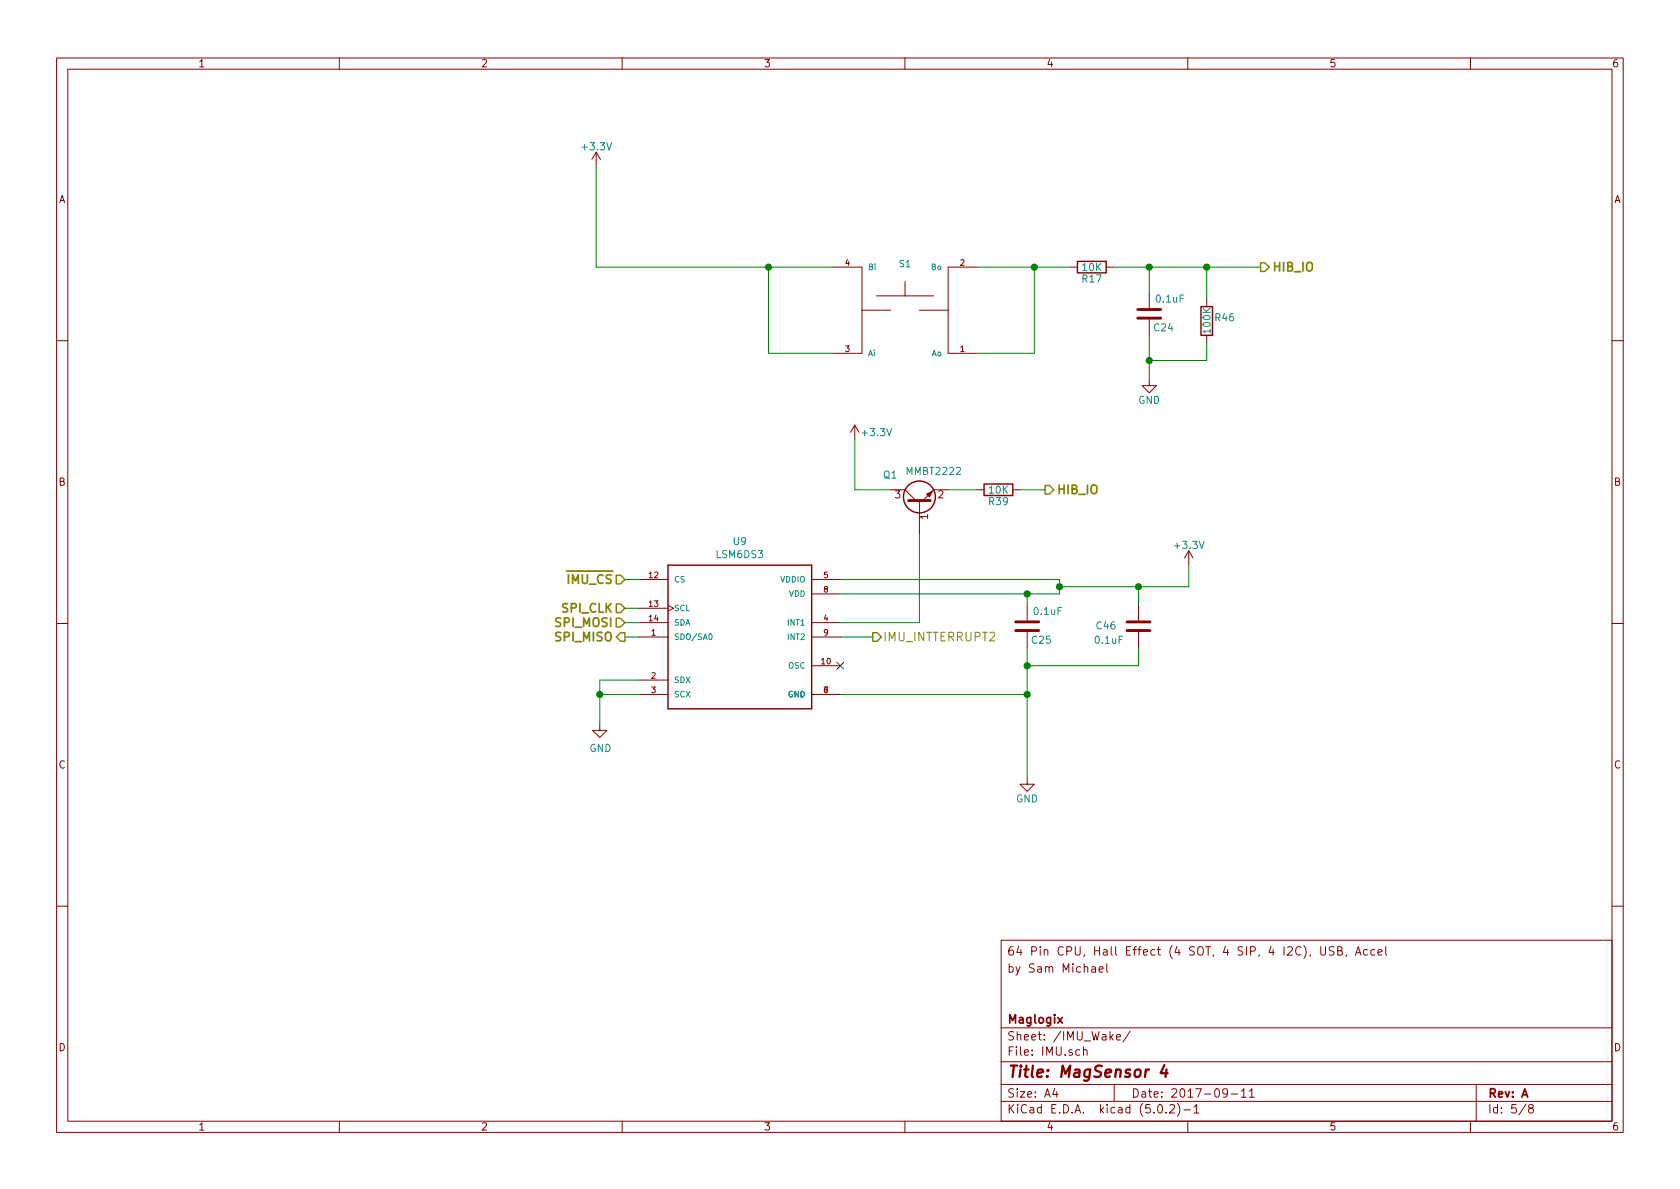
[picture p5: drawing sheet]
<svg xmlns="http://www.w3.org/2000/svg" width="297mm" height="210mm" viewBox="0 0 297 210" stroke-linecap="round" stroke-linejoin="round" font-family="sans-serif">
<g fill="none" stroke="#840000" stroke-width=".18">
<path d="M10 10.3h277v189.9h-277zM12 12.2h273v186.1h-273zM60 10.3v1.9M110 10.3v1.9M160 10.3v1.9M210 10.3v1.9M260 10.3v1.9M105.4 26.9l-.8 1.3M105.4 26.9v2.6M105.4 26.9l.8 1.3M147.3 47.2h5.1v15.3h-5.1M152.4 54.9h5.1"/>
<path d="M154.9 52.3h10.2M160 49.8v2.5M162.6 54.9h5M172.7 47.2h-5.1v15.3h5.1M189.2 47.2h1.3M195.6 47.2h1.2M203.2 51.7v2.8M203.2 56.5v2.8M213.4 53v1.2M213.4 59.3v1.3M10 60.2h2M151.1 75.2l-.7 1.2"/>
<path d="M151.1 75.2v2.5M151.1 75.2l.8 1.2M203.2 66.9v1.3h1.3l-1.3 1.3-1.3-1.3h1.3M285 60.2h2M157.5 86.6h2.5l1.9 1.9M162.6 88.5v5.7M167.6 86.6h-2.5l-1.9 1.9M172.7 86.6h1.3M179.1 86.6h1.2M210.2 97.4l-.8 1.3M210.2 97.4v2.5M210.2 97.4l.7 1.3"/>
<path d="M10 110.3h2M113 112.6h5.1M113 102.5h5.1M113 107.6h5.1M113 110.1h5.1M118.1 107.1l1 .5-1 .5M143.5 112.6h5.1M143.5 117.7h5.1M143.5 102.5h5.1M143.5 110.1h5.1M143.5 105h5.1M181.6 106.9v2.8"/>
<path d="M181.6 111.8v2.7M201.3 106.9v2.8M201.3 111.8v2.7M285 110.3h2M106 127.9v1.3h1.3l-1.3 1.2-1.2-1.2h1.2M113 120.3h5.1M113 122.8h5.1M143.5 122.8h5.1M181.6 137.4v1.3h1.3l-1.3 1.2-1.3-1.2h1.3M10 160.2h2M177 166.3h108v32h-108zM193.1 171h.5l.1 .9"/>
<path d="M193.7 171.3l-.5 .1a.29 .29 0 0 0-.2 .2 .29 .29 0 0 0 .2 .3h.5M194.3 171.4l.7-.1v-.3l-.4-.1-.3 .2 .1 .8h.6M195.7 170.4v1.3l.2 .2M233.5 167.4v1.2l.3 .3h.3l.3-.3v-1.2M235.9 167.5l-.6-.1-.2 .2v.4l.6 .3 .2 .3-.3 .3-.6-.1M236.5 168.1l.7-.1 .1-.3-.1-.2-.7-.1v1.5h.6l.3-.3a.41 .41 0 0 0-.4-.5M238.1 168.8l-.2 .3M239.6 168.9l.6-1.5 .4 1.5M239.8 168.5h.7M241.8 168l-.4-.1-.3 .3v.6l.3 .1 .4-.1M243.1 168l-.5-.1-.2 .3v.6l.2 .1 .5-.1M243.6 168.4l.8-.1-.1-.3-.4-.1-.3 .2 .1 .7h.6"/>
<path d="M245 167.4v1.3l.2 .2M285 160.2h2M60 198.3v1.9M110 198.3v1.9M160 198.3v1.9M177 194.8h108M177 191.8h108M177 187.8h108M177 181.8h108M186.5 192.5l-.4 1h1M186.8 193v1M190.9 185.7l-.4-.1-.3 .3 .1 .6 .2 .1 .4-.1"/>
<path d="M191.6 185.7a.37 .37 0 0 1 .6 .1v.8M191.6 185.1v1.5M197 191.8v3M197.4 183.4l.7-.1-.1-.3-.4-.1-.2 .2 .1 .7h.5M199.8 182.3l-1.2 2M204.8 195.5l.4-.2a.94 .94 0 0 1 0 1.5 .79 .79 0 0 1-.4-1.3zM206.2 196.7v.1M206.8 195.5l.2-.2h.4l.2 .2 .1 .3-.1 .2-.8 .8h.9M208.2 195.1a1.71 1.71 0 0 1 0 2.3M209.3 196.3h1.2M210 198.3v1.9M211.1 195.8l.4-.5v1.5"/>
<path d="M211.1 196.8h.9M217 193.2l-.1 .2a.48 .48 0 0 1-.6-.1v-.6a.48 .48 0 0 1 .6-.1l.1 .1a1.19 1.19 0 0 1-.2 1.2l-.5 .1M217.7 193.5h1.1M219.5 193l.4-.5v1.5M219.5 194h.8M220.9 193l.4-.5v1.5M220.9 194h.9M260 198.3v1.9M261 191.8v6.5M269.8 195.2l-1.2 2M270.6 196l-.3-.2v-.2l.3-.3h.2l.3 .3-.1 .2-.6 .2a.48 .48 0 0 0-.1 .7l.3 .1 .4-.1a.48 .48 0 0 0-.2-.7"/>
</g>
<path d="M205.9 188.3l-.7 1.5h1.3M206.2 189.1l-.1 1.3" fill="none" stroke="#840000" stroke-width=".41"/>
<path d="M187 179.9l.8 1M187.8 179.9l-.8 1" fill="none" stroke="#840000" stroke-width=".3"/>
<path d="M222.9 46.5h.7l.8 .7-.8 .8h-.7zM184.8 85.8h.7l.8 .8-.8 .8h-.7zM109 106.8h.7l.8 .8-.8 .7h-.7zM109 109.3h.7l.8 .8-.8 .8h-.7zM109 101.7h.7l.8 .8-.8 .7h-.7zM109.7 111.9h.8v1.5h-.8l-.7-.8zM154.3 111.9h.8l.7 .7-.7 .8h-.8z" fill="none" stroke="#848400" stroke-width=".25"/>
<path d="M201.2 54.7h4M201.2 56.3h4M160.7 88.5h3.8M179.6 110h4M179.6 111.5h4M199.3 110h4M199.3 111.5h4" fill="none" stroke="#840000" stroke-width=".51"/>
<g fill="none" stroke="#008400" stroke-width=".18">
<path d="M105.4 29.5v17.7h41.9M135.9 47.2v15.3h11.4M172.7 47.2h16.5M182.9 47.2v15.3h-10.2M196.8 47.2h26.1M203.2 47.2v4.5M203.2 59.3v7.6M213.4 47.2v5.8M151.1 77.7v8.9h6.4M213.4 60.6v3.1h-10.2M162.6 94.2v15.9h-14M167.6 86.6h5.1"/>
<path d="M180.3 86.6h4.5M210.2 99.9v3.9h-22.9M110.5 102.5h2.5M110.5 107.6h2.5M110.5 112.6h2.5M110.5 110.1h2.5M148.6 102.5h38.7v2.5h-38.7M148.6 112.6h5.7M181.6 105v1.9M181.6 114.5v22.9M201.3 103.8v3.1M201.3 114.5v3.2h-19.7"/>
<path d="M106 122.8h7M113 120.3h-7v7.6M148.6 122.8h33"/>
</g>
<g fill="#008400" stroke="#008400" stroke-width=".25">
<circle cx="135.9" cy="47.2" r=".51"/>
<circle cx="182.9" cy="47.2" r=".51"/>
<circle cx="203.2" cy="47.2" r=".51"/>
<circle cx="213.4" cy="47.2" r=".51"/>
<circle cx="203.2" cy="63.7" r=".51"/>
<circle cx="187.3" cy="103.8" r=".51"/>
<circle cx="181.6" cy="105" r=".51"/>
<circle cx="181.6" cy="117.7" r=".51"/>
<circle cx="201.3" cy="103.8" r=".51"/>
<circle cx="181.6" cy="122.8" r=".51"/>
<circle cx="106" cy="122.8" r=".51"/>
</g>
<g fill="none" stroke="#840000" stroke-width=".25">
<path d="M190.5 46.2h5.1v2.1h-5.1zM212.3 54.2h2.1v5.1h-2.1zM118.1 99.9h25.4v25.4h-25.4zM174 85.6h5.1v2h-5.1z"/>
<circle cx="162.6" cy="87.9" r="2.82"/>
</g>
<path d="M163.8 87.4l1-.5-.5 1z" fill="#840000" stroke="#840000" stroke-width=".18"/>
<path d="M125.4 112.2l.2-.1a.55 .55 0 0 1 .3 .5 .55 .55 0 0 1-.3 .5l-.3-.4z" fill="none" stroke="#008484" stroke-width=".18"/>
<path d="M148 117.1l1.2 1.2M149.2 117.1l-1.2 1.2" fill="none" stroke="#000084" stroke-width=".18"/>
<text font-size="2.8" fill="#840000" x="178" y="190.5">Title: MagSensor 4</text>
<g font-size="2.1" fill="#848400">
<text x="224.8" y="48">HIB_IO</text>
<text x="186.7" y="87.4">HIB_IO</text>
<text x="100.5" y="103.2">IMU_CS</text>
<text x="98.5" y="110.9">SPI_MOSI</text>
<text x="98.5" y="113.4">SPI_MISO</text>
<text x="99.6" y="108.3">SPI_CLK</text>
<text x="156.1" y="113.4">IMU_INTTERRUPT2</text>
</g>
<g font-size="2.1" fill="#840000">
<text x="178" y="172">by Sam Michael</text>
<text x="178" y="169">64 Pin CPU, Hall Effect (4 SOT, 4 SIP, 4 I2C), USB, Accel</text>
<text x="178" y="184">Sheet: /IMU_Wake/</text>
<text x="178" y="181">Maglogix</text>
<text x="178" y="186.7">File: IMU.sch</text>
<text x="178" y="196.9">KiCad E.D.A. kicad (5.0.2)-1</text>
<text x="178" y="194.1">Size: A4</text>
<text x="200" y="194.1">Date: 2017-09-11</text>
<text x="263" y="194.1">Rev: A</text>
<text x="263" y="196.9">Id: 5/8</text>
</g>
<g font-size="1.8" fill="#840000">
<text x="35" y="11.9">1</text>
<text x="85" y="11.9">2</text>
<text x="135" y="11.9">3</text>
<text x="185" y="11.9">4</text>
<text x="235" y="11.9">5</text>
<text x="285" y="11.9">6</text>
<text x="10.4" y="35.9">A</text>
<text x="285.4" y="35.9">A</text>
<text x="10.4" y="85.9">B</text>
<text x="158.3" y="88.1">3</text>
<text x="165.9" y="88.1">2</text>
<text x="285.4" y="85.9">B</text>
<text x="164.1" y="91.8" transform="rotate(-90 164.1 91.8)">1</text>
<text x="10.4" y="135.9">C</text>
<text x="285.4" y="135.9">C</text>
<text x="10.4" y="185.9">D</text>
<text x="285.4" y="185.9">D</text>
<text x="35" y="199.9">1</text>
<text x="85" y="199.9">2</text>
<text x="135" y="199.9">3</text>
<text x="185" y="199.9">4</text>
<text x="235" y="199.9">5</text>
<text x="285" y="199.9">6</text>
</g>
<g font-size="1.8" fill="#008484">
<text x="103.1" y="26.6">+3.3V</text>
<text x="191.4" y="47.9">10K</text>
<text x="191.4" y="50">R17</text>
<text x="204.5" y="53.5">0.1uF</text>
<text x="204.1" y="58.6">C24</text>
<text x="214" y="58.8" transform="rotate(-90 214 58.8)">100K</text>
<text x="214.9" y="56.8">R46</text>
<text x="201.2" y="71.4">GND</text>
<text x="152.6" y="77.1">+3.3V</text>
<text x="160.5" y="84">MMBT2222</text>
<text x="156.2" y="84.6">Q1</text>
<text x="174.9" y="89.3">R39</text>
<text x="174.9" y="87.3">10K</text>
<text x="126.7" y="98.7">LSM6DS3</text>
<text x="129.7" y="96.4">U9</text>
<text x="207.8" y="97.1">+3.3V</text>
<text x="182.5" y="113.8">C25</text>
<text x="182.9" y="108.8">0.1uF</text>
<text x="193.7" y="113.8">0.1uF</text>
<text x="193.9" y="111.3">C46</text>
<text x="104.2" y="133">GND</text>
<text x="179.7" y="141.9">GND</text>
</g>
<text font-size="1.6" fill="#008484" x="159.1" y="47.2">S1</text>
<g font-size="1.4" fill="#840000">
<text x="149.5" y="47">4</text>
<text x="169.8" y="47">2</text>
<text x="149.5" y="62.2">3</text>
<text x="169.8" y="62.2">1</text>
<text x="114.8" y="102.2">12</text>
<text x="114.8" y="107.3">13</text>
<text x="145.7" y="102.2">5</text>
<text x="145.7" y="104.8">8</text>
<text x="114.8" y="109.8">14</text>
<text x="115.2" y="112.4">1</text>
<text x="145.7" y="109.8">4</text>
<text x="145.7" y="112.4">9</text>
<text x="145.3" y="117.5">10</text>
<text x="115.2" y="120">2</text>
<text x="115.2" y="122.5">3</text>
<text x="145.7" y="122.5">7</text>
</g>
<g font-size="1.4" fill="#008484">
<text x="153.4" y="47.7">Bi</text>
<text x="164.7" y="47.7">Bo</text>
<text x="153.4" y="63">Ai</text>
<text x="164.7" y="63">Ao</text>
<text x="119.1" y="103">CS</text>
<text x="138" y="103">VDDIO</text>
<text x="139.5" y="105.5">VDD</text>
<text x="119.1" y="113.2">SDO/SA0</text>
<text x="119.1" y="108.1">SCL</text>
<text x="119.1" y="110.6">SDA</text>
<text x="139.4" y="110.6">INT1</text>
<text x="139.4" y="113.2">INT2</text>
<text x="139.4" y="118.2">OSC</text>
<text x="119.1" y="120.8">SDX</text>
<text x="119.1" y="123.3">SCX</text>
<text x="139.3" y="123.3">GND</text>
</g>
</svg>
